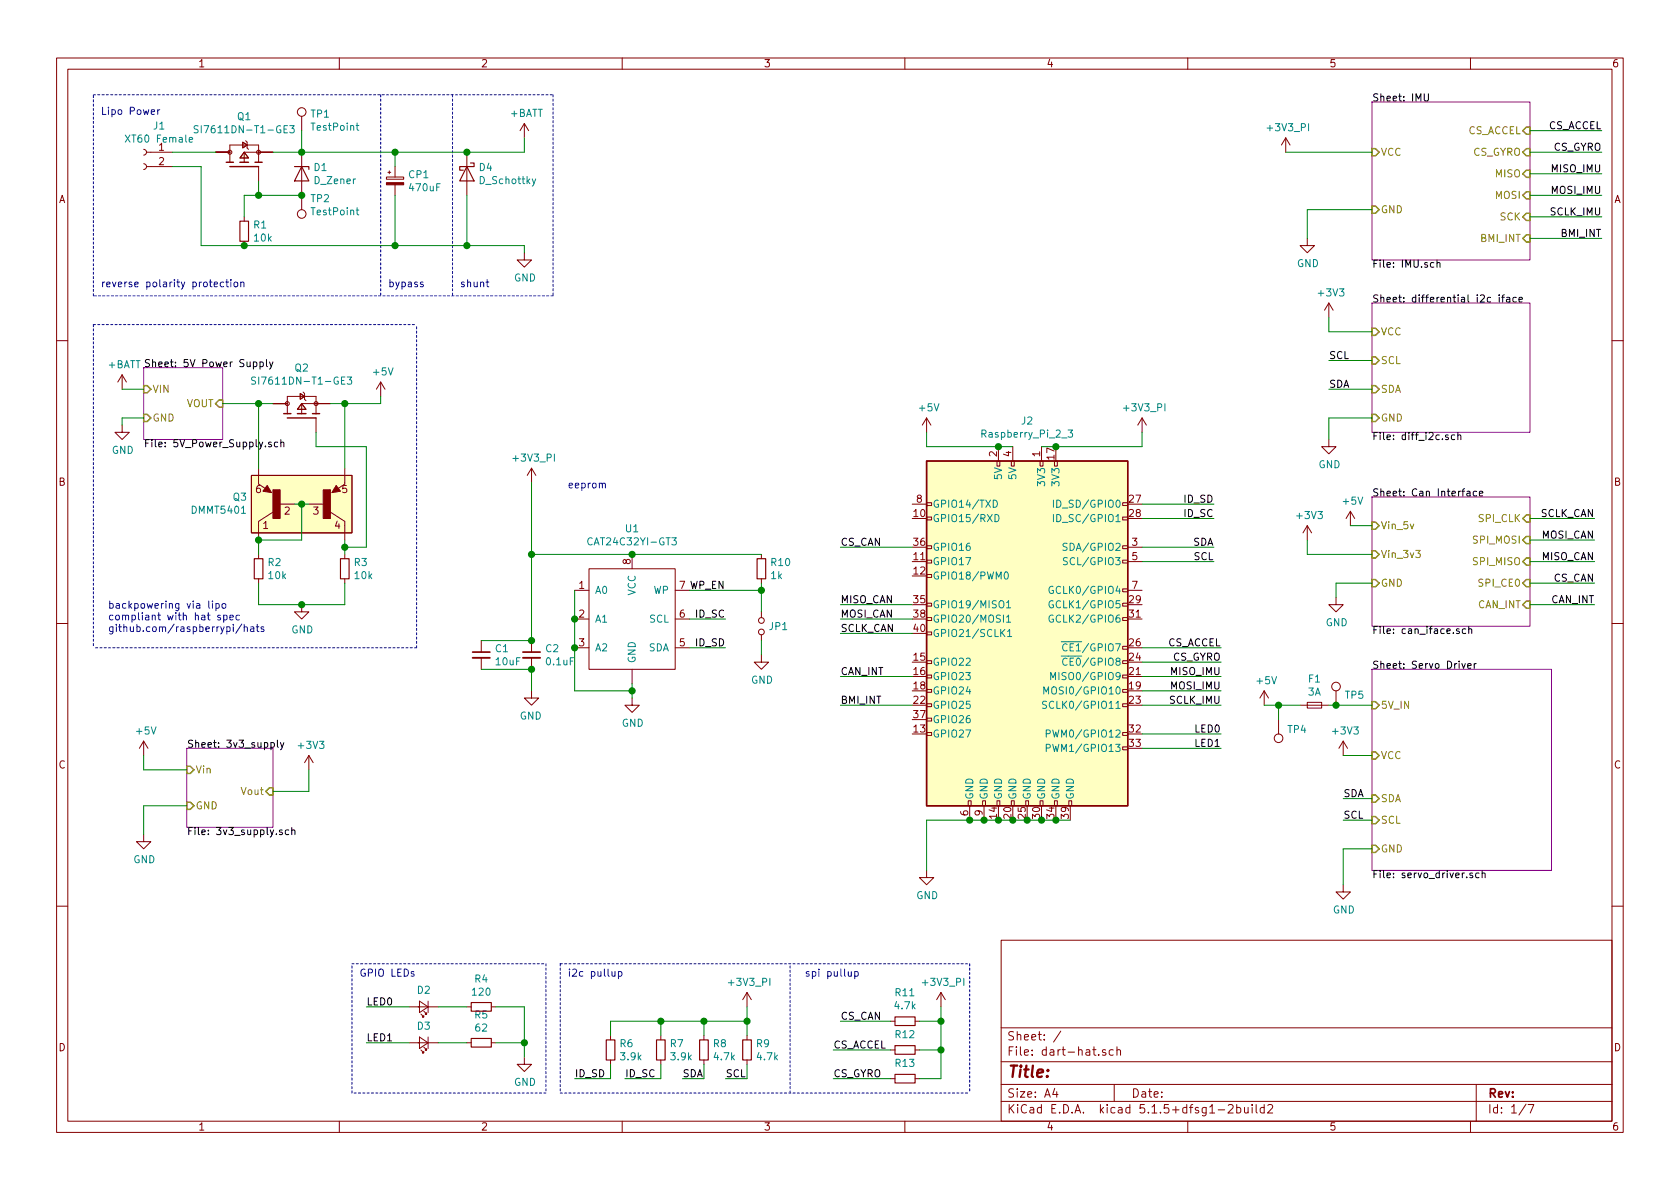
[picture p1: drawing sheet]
EESchema Schematic File Version 4
EELAYER 30 0
EELAYER END
$Descr A4 11693 8268
encoding utf-8
Sheet 1 7
Title ""
Date ""
Rev ""
Comp ""
Comment1 ""
Comment2 ""
Comment3 ""
Comment4 ""
$EndDescr
$Comp
L Connector:Conn_01x02_Female J1
U 1 1
P 1000 1050
F 0 "J1" H 892 1235 50  0000 C CNN
F 1 "XT60 Female" H 892 1144 50  0000 C CNN
F 2 "XT60PW-M:AMASS_XT60PW-M" H 1000 1050 50  0001 C CNN
F 3 "~" H 1000 1050 50  0001 C CNN
F 4 "Female XT60 Receptacle" H 1000 1050 50  0001 C CNN "Description"
F 5 "XT60" H 1000 1050 50  0001 C CNN "Manufacturer_Part_Number"
F 6 "LIPO" H 1000 1050 50  0001 C CNN "category"
F 7 "XT60" H 1000 1050 50  0001 C CNN "package"
	1    1000 1050
	-1   0    0    -1  
$EndComp
Text Notes 700  800  0    50   ~ 0
Lipo Power
$Comp
L Connector:Raspberry_Pi_2_3 J2
U 1 1
P 7150 4400
F 0 "J2" H 7150 5881 50  0000 C CNN
F 1 "Raspberry_Pi_2_3" H 7150 5790 50  0000 C CNN
F 2 "Connector_PinHeader_2.54mm:PinHeader_2x20_P2.54mm_Vertical" H 7150 4400 50  0001 C CNN
F 3 "https://www.raspberrypi.org/documentation/hardware/raspberrypi/schematics/rpi_SCH_3bplus_1p0_reduced.pdf" H 7150 4400 50  0001 C CNN
F 4 "Raspberry Pi Stackable Header" H 7150 4400 50  0001 C CNN "Description"
F 5 "PI" H 7150 4400 50  0001 C CNN "category"
F 6 "2x20x2.54mm" H 7150 4400 50  0001 C CNN "package"
	1    7150 4400
	1    0    0    -1  
$EndComp
$Sheet
S 9550 3450 1100 900 
U 6187FA0A
F0 "Can Interface" 50
F1 "can_iface.sch" 50
F2 "SPI_CE0" I R 10650 4050 50 
F3 "SPI_CLK" I R 10650 3600 50 
F4 "SPI_MOSI" I R 10650 3750 50 
F5 "SPI_MISO" I R 10650 3900 50 
F6 "GND" I L 9550 4050 50 
F7 "CAN_INT" I R 10650 4200 50 
F8 "Vin_3v3" I L 9550 3850 50 
F9 "Vin_5v" I L 9550 3650 50 
$EndSheet
$Sheet
S 9550 2100 1100 900 
U 6195FE87
F0 "differential i2c iface" 50
F1 "diff_i2c.sch" 50
F2 "GND" I L 9550 2900 50 
F3 "SDA" I L 9550 2700 50 
F4 "SCL" I L 9550 2500 50 
F5 "VCC" I L 9550 2300 50 
$EndSheet
Wire Wire Line
	9250 2300 9550 2300
$Comp
L power:GND #PWR025
U 1 1
P 9250 3050
F 0 "#PWR025" H 9250 2800 50  0001 C CNN
F 1 "GND" H 9255 2877 50  0000 C CNN
F 2 "" H 9250 3050 50  0001 C CNN
F 3 "" H 9250 3050 50  0001 C CNN
	1    9250 3050
	1    0    0    -1  
$EndComp
Wire Wire Line
	9250 3050 9250 2900
Wire Wire Line
	9550 2500 9250 2500
Wire Wire Line
	9550 2700 9250 2700
Wire Wire Line
	9550 2900 9250 2900
Text Label 9250 2700 0    50   ~ 0
SDA
Text Label 9250 2500 0    50   ~ 0
SCL
Text Label 8450 3800 2    50   ~ 0
SDA
Text Label 8450 3900 2    50   ~ 0
SCL
Wire Wire Line
	7450 5700 7350 5700
Wire Wire Line
	6450 5700 6450 6050
Connection ~ 6750 5700
Wire Wire Line
	6750 5700 6450 5700
Connection ~ 6850 5700
Wire Wire Line
	6850 5700 6750 5700
Connection ~ 6950 5700
Wire Wire Line
	6950 5700 6850 5700
Connection ~ 7050 5700
Wire Wire Line
	7050 5700 6950 5700
Connection ~ 7150 5700
Wire Wire Line
	7150 5700 7050 5700
Connection ~ 7250 5700
Wire Wire Line
	7250 5700 7150 5700
Connection ~ 7350 5700
Wire Wire Line
	7350 5700 7250 5700
$Comp
L power:GND #PWR017
U 1 1
P 6450 6050
F 0 "#PWR017" H 6450 5800 50  0001 C CNN
F 1 "GND" H 6455 5877 50  0000 C CNN
F 2 "" H 6450 6050 50  0001 C CNN
F 3 "" H 6450 6050 50  0001 C CNN
	1    6450 6050
	1    0    0    -1  
$EndComp
Text Label 8500 4600 2    50   ~ 0
CS_GYRO
Text Label 8500 4700 2    50   ~ 0
MISO_IMU
Text Label 8500 4800 2    50   ~ 0
MOSI_IMU
Text Label 8500 4900 2    50   ~ 0
SCLK_IMU
Text Label 11100 4050 2    50   ~ 0
CS_CAN
Text Label 11100 3750 2    50   ~ 0
MOSI_CAN
Text Label 11100 3600 2    50   ~ 0
SCLK_CAN
Wire Wire Line
	9550 4050 9300 4050
Wire Wire Line
	9300 4050 9300 4150
$Comp
L power:GND #PWR026
U 1 1
P 9300 4150
F 0 "#PWR026" H 9300 3900 50  0001 C CNN
F 1 "GND" H 9305 3977 50  0000 C CNN
F 2 "" H 9300 4150 50  0001 C CNN
F 3 "" H 9300 4150 50  0001 C CNN
	1    9300 4150
	1    0    0    -1  
$EndComp
$Sheet
S 9550 700  1100 1100
U 61AAA465
F0 "IMU" 50
F1 "IMU.sch" 50
F2 "BMI_INT" I R 10650 1650 50 
F3 "MISO" I R 10650 1200 50 
F4 "CS_ACCEL" I R 10650 900 50 
F5 "CS_GYRO" I R 10650 1050 50 
F6 "SCK" I R 10650 1500 50 
F7 "MOSI" I R 10650 1350 50 
F8 "GND" I L 9550 1450 50 
F9 "VCC" I L 9550 1050 50 
$EndSheet
$Sheet
S 9550 4650 1250 1400
U 61AC98FF
F0 "Servo Driver" 50
F1 "servo_driver.sch" 50
F2 "SDA" I L 9550 5550 50 
F3 "SCL" I L 9550 5700 50 
F4 "VCC" I L 9550 5250 50 
F5 "GND" I L 9550 5900 50 
F6 "5V_IN" I L 9550 4900 50 
$EndSheet
Wire Wire Line
	9550 1050 8950 1050
Text Label 4750 7500 0    50   ~ 0
SDA
$Comp
L Device:R_Small R8
U 1 1
P 4900 7300
F 0 "R8" H 4959 7346 50  0000 L CNN
F 1 "4.7k" H 4959 7255 50  0000 L CNN
F 2 "Resistor_SMD:R_0805_2012Metric_Pad1.15x1.40mm_HandSolder" H 4900 7300 50  0001 C CNN
F 3 "~" H 4900 7300 50  0001 C CNN
F 4 "125mW Resistor 0.1%" H 4900 7300 50  0001 C CNN "Description"
F 5 "ERA-6VEB4701V" H 4900 7300 50  0001 C CNN "Manufacturer_Part_Number"
F 6 "PI" H 4900 7300 50  0001 C CNN "category"
F 7 "0805" H 4900 7300 50  0001 C CNN "package"
	1    4900 7300
	1    0    0    -1  
$EndComp
Wire Wire Line
	4900 7500 4900 7400
Wire Wire Line
	4750 7500 4900 7500
Wire Wire Line
	4900 7200 4900 7100
Text Label 5050 7500 0    50   ~ 0
SCL
$Comp
L Device:R_Small R9
U 1 1
P 5200 7300
F 0 "R9" H 5259 7346 50  0000 L CNN
F 1 "4.7k" H 5259 7255 50  0000 L CNN
F 2 "Resistor_SMD:R_0805_2012Metric_Pad1.15x1.40mm_HandSolder" H 5200 7300 50  0001 C CNN
F 3 "~" H 5200 7300 50  0001 C CNN
F 4 "125mW Resistor 0.1%" H 5200 7300 50  0001 C CNN "Description"
F 5 "ERA-6VEB4701V" H 5200 7300 50  0001 C CNN "Manufacturer_Part_Number"
F 6 "PI" H 5200 7300 50  0001 C CNN "category"
F 7 "0805" H 5200 7300 50  0001 C CNN "package"
	1    5200 7300
	1    0    0    -1  
$EndComp
Wire Wire Line
	5200 7500 5200 7400
Wire Wire Line
	5200 7200 5200 7100
Text Notes 3950 6800 0    50   ~ 0
i2c pullup\n
$Comp
L Device:R_Small R?
U 1 1
P 1700 1600
AR Path="/61AC98FF/619F5A93" Ref="R?"  Part="1" 
AR Path="/619F5A93" Ref="R1"  Part="1" 
F 0 "R1" H 1759 1646 50  0000 L CNN
F 1 "10k" H 1759 1555 50  0000 L CNN
F 2 "Resistor_SMD:R_0603_1608Metric_Pad1.05x0.95mm_HandSolder" H 1700 1600 50  0001 C CNN
F 3 "~" H 1700 1600 50  0001 C CNN
F 4 "375mW Resistor 0.1%" H 1700 1600 50  0001 C CNN "Description"
F 5 "PHP00603E1002BST1" H 1700 1600 50  0001 C CNN "Manufacturer_Part_Number"
F 6 "LIPO" H 1700 1600 50  0001 C CNN "category"
F 7 "0603" H 1700 1600 50  0001 C CNN "package"
	1    1700 1600
	1    0    0    -1  
$EndComp
$Comp
L Device:D_Zener D?
U 1 1
P 2100 1200
AR Path="/61AC98FF/619F5ABA" Ref="D?"  Part="1" 
AR Path="/619F5ABA" Ref="D1"  Part="1" 
F 0 "D1" V 2054 1279 50  0000 L CNN
F 1 "D_Zener" V 2145 1279 50  0000 L CNN
F 2 "Diode_SMD:D_SOT-23_ANK" H 2100 1200 50  0001 C CNN
F 3 "~" H 2100 1200 50  0001 C CNN
F 4 "15V Zener Diode 5mA 250mW" H 2100 1200 50  0001 C CNN "Description"
F 5 "BZX84C15VLYFHT116" H 2100 1200 50  0001 C CNN "Manufacturer_Part_Number"
F 6 "LIPO" H 2100 1200 50  0001 C CNN "category"
F 7 "SOT-23" H 2100 1200 50  0001 C CNN "package"
	1    2100 1200
	0    1    1    0   
$EndComp
Wire Wire Line
	1700 1500 1700 1350
Wire Wire Line
	1700 1350 1800 1350
Connection ~ 2750 1050
Wire Wire Line
	2750 1150 2750 1050
Wire Wire Line
	1200 1150 1400 1150
Wire Wire Line
	1400 1700 1700 1700
Connection ~ 1700 1700
Wire Wire Line
	1700 1700 2750 1700
Wire Wire Line
	2750 1350 2750 1700
Connection ~ 2750 1700
Wire Wire Line
	3250 1350 3250 1700
Connection ~ 3250 1700
Wire Wire Line
	3650 1700 3650 1750
$Comp
L power:GND #PWR09
U 1 1
P 3650 1750
F 0 "#PWR09" H 3650 1500 50  0001 C CNN
F 1 "GND" H 3655 1577 50  0000 C CNN
F 2 "" H 3650 1750 50  0001 C CNN
F 3 "" H 3650 1750 50  0001 C CNN
	1    3650 1750
	1    0    0    -1  
$EndComp
Wire Wire Line
	3650 1050 3650 950 
$Comp
L power:+BATT #PWR08
U 1 1
P 3650 950
F 0 "#PWR08" H 3650 800 50  0001 C CNN
F 1 "+BATT" H 3665 1123 50  0000 C CNN
F 2 "" H 3650 950 50  0001 C CNN
F 3 "" H 3650 950 50  0001 C CNN
	1    3650 950 
	1    0    0    -1  
$EndComp
Wire Wire Line
	1400 1150 1400 1700
Wire Notes Line
	3850 650  3850 2050
Wire Notes Line
	650  2050 650  650 
Wire Wire Line
	3250 1700 3650 1700
Wire Wire Line
	1500 1050 1200 1050
Wire Notes Line
	650  650  3850 650 
Wire Notes Line
	3850 2050 650  2050
$Comp
L Device:Fuse_Small F1
U 1 1
P 9150 4900
F 0 "F1" H 9150 5085 50  0000 C CNN
F 1 "3A" H 9150 4994 50  0000 C CNN
F 2 "Fuse:Fuse_Bourns_MF-SM_7.98x5.44mm" H 9150 4900 50  0001 C CNN
F 3 "~" H 9150 4900 50  0001 C CNN
F 4 "6V Fuse 3A Hold 5A Trip" H 9150 4900 50  0001 C CNN "Description"
F 5 "MF-LSMF300X-2" H 9150 4900 50  0001 C CNN "Manufacturer_Part_Number"
F 6 "SERVO" H 9150 4900 50  0001 C CNN "category"
F 7 "3121/MF-SM_7.98x5.44" H 9150 4900 50  0001 C CNN "package"
	1    9150 4900
	1    0    0    -1  
$EndComp
Wire Wire Line
	9350 5900 9350 6150
$Comp
L power:GND #PWR028
U 1 1
P 9350 6150
F 0 "#PWR028" H 9350 5900 50  0001 C CNN
F 1 "GND" H 9355 5977 50  0000 C CNN
F 2 "" H 9350 6150 50  0001 C CNN
F 3 "" H 9350 6150 50  0001 C CNN
	1    9350 6150
	1    0    0    -1  
$EndComp
Wire Wire Line
	9350 5700 9550 5700
Text Label 9350 5700 0    50   ~ 0
SCL
Text Label 9350 5550 0    50   ~ 0
SDA
Wire Wire Line
	9550 5900 9350 5900
Wire Wire Line
	7950 4900 8500 4900
Wire Wire Line
	7950 4800 8500 4800
Wire Wire Line
	7950 4700 8500 4700
Wire Wire Line
	7950 3900 8450 3900
Wire Wire Line
	7950 4500 8500 4500
Text Label 8500 4500 2    50   ~ 0
CS_ACCEL
Text Label 5850 3800 0    50   ~ 0
CS_CAN
Text Label 5850 4200 0    50   ~ 0
MISO_CAN
Text Label 5850 4300 0    50   ~ 0
MOSI_CAN
Text Label 5850 4400 0    50   ~ 0
SCLK_CAN
Wire Wire Line
	5850 4400 6350 4400
Wire Wire Line
	5850 4300 6350 4300
Wire Wire Line
	5850 4200 6350 4200
Wire Wire Line
	5850 3800 6350 3800
Text Label 11100 3900 2    50   ~ 0
MISO_CAN
Wire Wire Line
	10650 3900 11100 3900
Wire Wire Line
	10650 3750 11100 3750
Wire Wire Line
	10650 3600 11100 3600
Wire Wire Line
	10650 4050 11100 4050
Text Label 11150 900  2    50   ~ 0
CS_ACCEL
Wire Wire Line
	10650 900  11150 900 
Wire Wire Line
	10650 1050 11150 1050
Wire Wire Line
	10650 1200 11150 1200
Wire Wire Line
	10650 1350 11150 1350
Wire Wire Line
	10650 1500 11150 1500
Wire Wire Line
	10650 1650 11150 1650
Text Label 11150 1050 2    50   ~ 0
CS_GYRO
Text Label 11150 1200 2    50   ~ 0
MISO_IMU
Text Label 11150 1350 2    50   ~ 0
MOSI_IMU
Text Label 11150 1500 2    50   ~ 0
SCLK_IMU
Text Label 11150 1650 2    50   ~ 0
BMI_INT
Wire Wire Line
	6350 4900 5850 4900
Text Label 5850 4900 0    50   ~ 0
BMI_INT
Wire Notes Line
	2650 650  2650 2050
Wire Notes Line
	3150 650  3150 2050
Text Notes 700  2000 0    50   ~ 0
reverse polarity protection
Text Notes 2700 2000 0    50   ~ 0
bypass
Text Notes 3200 2000 0    50   ~ 0
shunt
$Comp
L power:+5V #PWR07
U 1 1
P 2650 2750
F 0 "#PWR07" H 2650 2600 50  0001 C CNN
F 1 "+5V" H 2665 2923 50  0000 C CNN
F 2 "" H 2650 2750 50  0001 C CNN
F 3 "" H 2650 2750 50  0001 C CNN
	1    2650 2750
	1    0    0    -1  
$EndComp
Wire Wire Line
	2050 3500 2100 3500
Wire Wire Line
	2100 3500 2100 3750
Connection ~ 2100 3500
Wire Wire Line
	2100 3500 2150 3500
Wire Wire Line
	1800 3750 1800 3850
Wire Wire Line
	1800 3750 2100 3750
Wire Wire Line
	2400 3850 2400 3800
$Comp
L DMMT5401:DMMT5401 Q3
U 1 1
P 2100 3500
F 0 "Q3" H 1723 3454 50  0000 R CNN
F 1 "DMMT5401" H 1723 3545 50  0000 R CNN
F 2 "DMMT5401:SOT95P285X140-6N" H 2500 3500 50  0001 L BNN
F 3 "" H 2500 3300 50  0001 L BNN
F 4 "8" H 2500 3300 50  0001 L BNN "PARTREV"
F 5 "IPC7351B" H 2500 3400 50  0001 L BNN "STANDARD"
F 6 "Diodes Inc." H 2500 3600 50  0001 L BNN "MANUFACTURER"
F 7 "5VREG" H 2100 3500 50  0001 C CNN "category"
F 8 "DMMT5401" H 2100 3500 50  0001 C CNN "Manufacturer_Part_Number"
	1    2100 3500
	1    0    0    1   
$EndComp
Connection ~ 1800 3750
Wire Wire Line
	1800 3250 1800 2800
Wire Wire Line
	1800 2800 1900 2800
Wire Wire Line
	2300 2800 2400 2800
Wire Wire Line
	2400 2800 2400 3250
Wire Wire Line
	2400 3800 2550 3800
Wire Wire Line
	2550 3100 2200 3100
Connection ~ 2400 3800
Wire Wire Line
	2400 3800 2400 3750
Wire Wire Line
	2400 2800 2650 2800
Wire Wire Line
	2650 2800 2650 2750
Connection ~ 2400 2800
Wire Wire Line
	2550 3100 2550 3800
Wire Wire Line
	2400 4050 2400 4200
Wire Wire Line
	2400 4200 2100 4200
Wire Wire Line
	1800 4200 1800 4050
$Comp
L power:GND #PWR05
U 1 1
P 2100 4200
F 0 "#PWR05" H 2100 3950 50  0001 C CNN
F 1 "GND" H 2105 4027 50  0000 C CNN
F 2 "" H 2100 4200 50  0001 C CNN
F 3 "" H 2100 4200 50  0001 C CNN
	1    2100 4200
	1    0    0    -1  
$EndComp
Connection ~ 2100 4200
Wire Wire Line
	2100 4200 1800 4200
Connection ~ 1800 2800
Text Notes 750  4400 0    50   ~ 0
backpowering via lipo\ncompliant with hat spec\ngithub.com/raspberrypi/hats
Wire Notes Line
	650  2250 650  4500
Wire Notes Line
	2900 4500 2900 2250
Wire Notes Line
	2900 4500 650  4500
Wire Notes Line
	650  2250 2900 2250
Wire Wire Line
	5200 7500 5050 7500
Wire Notes Line
	3900 6700 3900 7600
Wire Notes Line
	5500 7600 5500 6700
Wire Notes Line
	6750 6700 6750 7600
Text Notes 5600 6800 0    50   ~ 0
spi pullup
$Comp
L Device:R_Small R13
U 1 1
P 6300 7500
F 0 "R13" V 6404 7500 50  0000 C CNN
F 1 "4.7k" V 6405 7500 50  0001 C CNN
F 2 "Resistor_SMD:R_0805_2012Metric_Pad1.15x1.40mm_HandSolder" H 6300 7500 50  0001 C CNN
F 3 "~" H 6300 7500 50  0001 C CNN
F 4 "125mW Resistor 0.1%" H 6300 7500 50  0001 C CNN "Description"
F 5 "ERA-6VEB4701V" H 6300 7500 50  0001 C CNN "Manufacturer_Part_Number"
F 6 "CAN" H 6300 7500 50  0001 C CNN "category"
F 7 "0805" H 6300 7500 50  0001 C CNN "package"
	1    6300 7500
	0    -1   -1   0   
$EndComp
Text Label 5850 7100 0    50   ~ 0
CS_CAN
Text Label 5800 7300 0    50   ~ 0
CS_ACCEL
Text Label 5800 7500 0    50   ~ 0
CS_GYRO
Wire Wire Line
	6200 7500 5800 7500
$Comp
L Device:R_Small R12
U 1 1
P 6300 7300
F 0 "R12" V 6404 7300 50  0000 C CNN
F 1 "4.7k" V 6405 7300 50  0001 C CNN
F 2 "Resistor_SMD:R_0805_2012Metric_Pad1.15x1.40mm_HandSolder" H 6300 7300 50  0001 C CNN
F 3 "~" H 6300 7300 50  0001 C CNN
F 4 "125mW Resistor 0.1%" H 6300 7300 50  0001 C CNN "Description"
F 5 "ERA-6VEB4701V" H 6300 7300 50  0001 C CNN "Manufacturer_Part_Number"
F 6 "CAN" H 6300 7300 50  0001 C CNN "category"
F 7 "0805" H 6300 7300 50  0001 C CNN "package"
	1    6300 7300
	0    -1   -1   0   
$EndComp
Wire Wire Line
	5800 7300 6200 7300
$Comp
L Device:R_Small R11
U 1 1
P 6300 7100
F 0 "R11" V 6496 7100 50  0000 C CNN
F 1 "4.7k" V 6405 7100 50  0000 C CNN
F 2 "Resistor_SMD:R_0805_2012Metric_Pad1.15x1.40mm_HandSolder" H 6300 7100 50  0001 C CNN
F 3 "~" H 6300 7100 50  0001 C CNN
F 4 "125mW Resistor 0.1%" H 6300 7100 50  0001 C CNN "Description"
F 5 "ERA-6VEB4701V" H 6300 7100 50  0001 C CNN "Manufacturer_Part_Number"
F 6 "CAN" H 6300 7100 50  0001 C CNN "category"
F 7 "0805" H 6300 7100 50  0001 C CNN "package"
	1    6300 7100
	0    -1   -1   0   
$EndComp
Wire Wire Line
	5850 7100 6200 7100
Wire Wire Line
	6550 7000 6550 7100
Wire Wire Line
	6550 7100 6400 7100
Connection ~ 6550 7100
Wire Wire Line
	6550 7100 6550 7300
Wire Wire Line
	6550 7300 6400 7300
Connection ~ 6550 7300
Wire Wire Line
	6550 7300 6550 7500
Wire Wire Line
	6550 7500 6400 7500
Wire Wire Line
	8500 4600 7950 4600
Wire Wire Line
	7050 3100 6950 3100
Wire Wire Line
	6450 3100 6450 3000
Connection ~ 6950 3100
Wire Wire Line
	6950 3100 6450 3100
$Comp
L power:+5V #PWR016
U 1 1
P 6450 3000
F 0 "#PWR016" H 6450 2850 50  0001 C CNN
F 1 "+5V" H 6465 3173 50  0000 C CNN
F 2 "" H 6450 3000 50  0001 C CNN
F 3 "" H 6450 3000 50  0001 C CNN
	1    6450 3000
	1    0    0    -1  
$EndComp
Wire Wire Line
	9250 2300 9250 2200
$Comp
L power:+3V3 #PWR024
U 1 1
P 9250 2200
F 0 "#PWR024" H 9250 2050 50  0001 C CNN
F 1 "+3V3" H 9265 2373 50  0000 C CNN
F 2 "" H 9250 2200 50  0001 C CNN
F 3 "" H 9250 2200 50  0001 C CNN
	1    9250 2200
	1    0    0    -1  
$EndComp
Wire Wire Line
	2750 1700 3250 1700
$Comp
L CAT24C32YI-GT3:CAT24C32YI-GT3 U1
U 1 1
P 4400 4300
F 0 "U1" H 4400 4931 50  0000 C CNN
F 1 "CAT24C32YI-GT3" H 4400 4840 50  0000 C CNN
F 2 "CAT24C32YI-GT3:SOP65P640X120-8N" H 4400 5250 50  0001 C CNN
F 3 "" H 4400 5250 50  0001 C CNN
F 4 "32kb EEPROM i2c 1mhz" H 4400 4300 50  0001 C CNN "Description"
F 5 "CAT24C32YI-GT3" H 4400 4300 50  0001 C CNN "Manufacturer_Part_Number"
F 6 "EEPROM" H 4400 4300 50  0001 C CNN "category"
F 7 "8-TSSOP" H 4400 4300 50  0001 C CNN "package"
	1    4400 4300
	1    0    0    -1  
$EndComp
Wire Wire Line
	4400 3850 3700 3850
Wire Wire Line
	3700 3850 3700 3350
$Comp
L Device:R_Small R10
U 1 1
P 5300 3950
F 0 "R10" H 5359 3996 50  0000 L CNN
F 1 "1k" H 5359 3905 50  0000 L CNN
F 2 "Resistor_SMD:R_0402_1005Metric" H 5300 3950 50  0001 C CNN
F 3 "~" H 5300 3950 50  0001 C CNN
F 4 "63mW Resistor 0.05%" H 5300 3950 50  0001 C CNN "Description"
F 5 "ERA-2VRW1001X" H 5300 3950 50  0001 C CNN "Manufacturer_Part_Number"
F 6 "EEPROM" H 5300 3950 50  0001 C CNN "category"
F 7 "0402" H 5300 3950 50  0001 C CNN "package"
	1    5300 3950
	1    0    0    -1  
$EndComp
Connection ~ 4400 3850
Text Label 5050 4300 2    50   ~ 0
ID_SC
Text Label 5050 4500 2    50   ~ 0
ID_SD
Wire Wire Line
	4400 4750 4400 4800
$Comp
L power:GND #PWR013
U 1 1
P 4400 4850
F 0 "#PWR013" H 4400 4600 50  0001 C CNN
F 1 "GND" H 4405 4677 50  0000 C CNN
F 2 "" H 4400 4850 50  0001 C CNN
F 3 "" H 4400 4850 50  0001 C CNN
	1    4400 4850
	1    0    0    -1  
$EndComp
Wire Wire Line
	4400 4800 4000 4800
Wire Wire Line
	4000 4800 4000 4500
Connection ~ 4400 4800
Wire Wire Line
	4400 4800 4400 4850
Connection ~ 4000 4300
Wire Wire Line
	4000 4300 4000 4100
Connection ~ 4000 4500
Wire Wire Line
	4000 4500 4000 4300
Text Label 4800 4100 0    50   ~ 0
WP_EN
$Comp
L Device:Jumper_NO_Small JP1
U 1 1
P 5300 4350
F 0 "JP1" V 5300 4398 50  0000 L CNN
F 1 "Jumper_NO_Small" V 5345 4398 50  0001 L CNN
F 2 "Connector_PinHeader_2.54mm:PinHeader_1x02_P2.54mm_Vertical" H 5300 4350 50  0001 C CNN
F 3 "~" H 5300 4350 50  0001 C CNN
F 4 "Pin Header" H 5300 4350 50  0001 C CNN "Description"
F 5 "EEPROM" H 5300 4350 50  0001 C CNN "category"
F 6 "2x2.54mm" H 5300 4350 50  0001 C CNN "package"
	1    5300 4350
	0    1    1    0   
$EndComp
Wire Wire Line
	5300 4450 5300 4550
$Comp
L power:GND #PWR015
U 1 1
P 5300 4550
F 0 "#PWR015" H 5300 4300 50  0001 C CNN
F 1 "GND" H 5305 4377 50  0000 C CNN
F 2 "" H 5300 4550 50  0001 C CNN
F 3 "" H 5300 4550 50  0001 C CNN
	1    5300 4550
	1    0    0    -1  
$EndComp
Text Label 4000 7500 0    50   ~ 0
ID_SD
$Comp
L Device:R_Small R6
U 1 1
P 4250 7300
F 0 "R6" H 4309 7346 50  0000 L CNN
F 1 "3.9k" H 4309 7255 50  0000 L CNN
F 2 "Resistor_SMD:R_0603_1608Metric_Pad1.05x0.95mm_HandSolder" H 4250 7300 50  0001 C CNN
F 3 "~" H 4250 7300 50  0001 C CNN
F 4 "100mW Resistor 0.1%" H 4250 7300 50  0001 C CNN "Description"
F 5 "ERA-3VEB3901V" H 4250 7300 50  0001 C CNN "Manufacturer_Part_Number"
F 6 "EEPROM" H 4250 7300 50  0001 C CNN "category"
F 7 "0603" H 4250 7300 50  0001 C CNN "package"
	1    4250 7300
	1    0    0    -1  
$EndComp
Wire Wire Line
	4250 7500 4250 7400
Wire Wire Line
	4250 7200 4250 7100
Text Label 4350 7500 0    50   ~ 0
ID_SC
$Comp
L Device:R_Small R7
U 1 1
P 4600 7300
F 0 "R7" H 4659 7346 50  0000 L CNN
F 1 "3.9k" H 4659 7255 50  0000 L CNN
F 2 "Resistor_SMD:R_0603_1608Metric_Pad1.05x0.95mm_HandSolder" H 4600 7300 50  0001 C CNN
F 3 "~" H 4600 7300 50  0001 C CNN
F 4 "100mW Resistor 0.1%" H 4600 7300 50  0001 C CNN "Description"
F 5 "ERA-3VEB3901V" H 4600 7300 50  0001 C CNN "Manufacturer_Part_Number"
F 6 "EEPROM" H 4600 7300 50  0001 C CNN "category"
F 7 "0603" H 4600 7300 50  0001 C CNN "package"
	1    4600 7300
	1    0    0    -1  
$EndComp
Wire Wire Line
	4600 7500 4600 7400
Wire Wire Line
	4600 7200 4600 7100
Wire Wire Line
	4350 7500 4600 7500
Wire Wire Line
	4000 7500 4250 7500
Wire Notes Line
	3900 7600 6750 7600
Wire Notes Line
	3900 6700 6750 6700
Wire Wire Line
	5050 4300 4800 4300
Wire Wire Line
	5050 4500 4800 4500
Wire Wire Line
	4400 3850 5300 3850
Wire Wire Line
	4800 4100 5300 4100
Wire Wire Line
	5300 4100 5300 4250
Wire Wire Line
	5200 7100 4900 7100
Connection ~ 4600 7100
Wire Wire Line
	4600 7100 4250 7100
Connection ~ 4900 7100
Wire Wire Line
	4900 7100 4600 7100
Wire Wire Line
	5200 7000 5200 7100
Connection ~ 5200 7100
$Comp
L pwr_custom:+3V3_PI #PWR014
U 1 1
P 5200 7000
F 0 "#PWR014" H 5200 6850 50  0001 C CNN
F 1 "+3V3_PI" H 5215 7173 50  0000 C CNN
F 2 "" H 5200 7000 50  0001 C CNN
F 3 "" H 5200 7000 50  0001 C CNN
	1    5200 7000
	1    0    0    -1  
$EndComp
$Comp
L pwr_custom:+3V3_PI #PWR018
U 1 1
P 6550 7000
F 0 "#PWR018" H 6550 6850 50  0001 C CNN
F 1 "+3V3_PI" H 6565 7173 50  0000 C CNN
F 2 "" H 6550 7000 50  0001 C CNN
F 3 "" H 6550 7000 50  0001 C CNN
	1    6550 7000
	1    0    0    -1  
$EndComp
Wire Wire Line
	7250 3100 7350 3100
Wire Wire Line
	7950 3100 7950 3000
Connection ~ 7350 3100
$Comp
L pwr_custom:+3V3_PI #PWR019
U 1 1
P 7950 3000
F 0 "#PWR019" H 7950 2850 50  0001 C CNN
F 1 "+3V3_PI" H 7965 3173 50  0000 C CNN
F 2 "" H 7950 3000 50  0001 C CNN
F 3 "" H 7950 3000 50  0001 C CNN
	1    7950 3000
	1    0    0    -1  
$EndComp
Wire Wire Line
	7350 3100 7950 3100
Text Notes 3950 3400 0    50   ~ 0
eeprom
$Comp
L Device:C_Small C1
U 1 1
P 3350 4550
F 0 "C1" H 3442 4596 50  0000 L CNN
F 1 "10uF" H 3442 4505 50  0000 L CNN
F 2 "Capacitor_SMD:C_0603_1608Metric_Pad1.05x0.95mm_HandSolder" H 3350 4550 50  0001 C CNN
F 3 "~" H 3350 4550 50  0001 C CNN
F 4 "25V MLCC 10%" H 3350 4550 50  0001 C CNN "Description"
F 5 "GRM188R61E106KA73J" H 3350 4550 50  0001 C CNN "Manufacturer_Part_Number"
F 6 "https://www.mouser.com/ProductDetail/Murata-Electronics/GRM188R61E106KA73J?qs=5aG0NVq1C4xEV8YyiSS7mg%3D%3D" H 3350 4550 50  0001 C CNN "PURCHASE-URL"
F 7 "EEPROM" H 3350 4550 50  0001 C CNN "category"
F 8 "0603" H 3350 4550 50  0001 C CNN "package"
	1    3350 4550
	1    0    0    -1  
$EndComp
$Comp
L Device:C_Small C2
U 1 1
P 3700 4550
F 0 "C2" H 3792 4596 50  0000 L CNN
F 1 "0.1uF" H 3792 4505 50  0000 L CNN
F 2 "Capacitor_SMD:C_0603_1608Metric_Pad1.05x0.95mm_HandSolder" H 3700 4550 50  0001 C CNN
F 3 "~" H 3700 4550 50  0001 C CNN
F 4 "16V MLCC 10%" H 3700 4550 50  0001 C CNN "Description"
F 5 "C0603C104K4RACTU" H 3700 4550 50  0001 C CNN "Manufacturer_Part_Number"
F 6 "EEPROM" H 3700 4550 50  0001 C CNN "category"
F 7 "0603" H 3700 4550 50  0001 C CNN "package"
	1    3700 4550
	1    0    0    -1  
$EndComp
Wire Wire Line
	3350 4450 3700 4450
Connection ~ 3700 4450
$Comp
L pwr_custom:+3V3_PI #PWR011
U 1 1
P 3700 3350
F 0 "#PWR011" H 3700 3200 50  0001 C CNN
F 1 "+3V3_PI" H 3715 3523 50  0000 C CNN
F 2 "" H 3700 3350 50  0001 C CNN
F 3 "" H 3700 3350 50  0001 C CNN
	1    3700 3350
	1    0    0    -1  
$EndComp
Wire Wire Line
	3350 4650 3700 4650
Wire Wire Line
	3700 4650 3700 4800
Connection ~ 3700 4650
$Comp
L power:GND #PWR012
U 1 1
P 3700 4800
F 0 "#PWR012" H 3700 4550 50  0001 C CNN
F 1 "GND" H 3705 4627 50  0000 C CNN
F 2 "" H 3700 4800 50  0001 C CNN
F 3 "" H 3700 4800 50  0001 C CNN
	1    3700 4800
	-1   0    0    -1  
$EndComp
Wire Wire Line
	3700 3850 3700 4450
Connection ~ 3700 3850
Wire Wire Line
	5300 4050 5300 4100
Connection ~ 5300 4100
$Comp
L pwr_custom:+3V3_PI #PWR021
U 1 1
P 8950 1050
F 0 "#PWR021" H 8950 900 50  0001 C CNN
F 1 "+3V3_PI" H 8965 1223 50  0000 C CNN
F 2 "" H 8950 1050 50  0001 C CNN
F 3 "" H 8950 1050 50  0001 C CNN
	1    8950 1050
	1    0    0    -1  
$EndComp
Wire Wire Line
	9550 1450 9100 1450
Wire Wire Line
	9100 1450 9100 1650
$Comp
L power:GND #PWR022
U 1 1
P 9100 1650
F 0 "#PWR022" H 9100 1400 50  0001 C CNN
F 1 "GND" H 9105 1477 50  0000 C CNN
F 2 "" H 9100 1650 50  0001 C CNN
F 3 "" H 9100 1650 50  0001 C CNN
	1    9100 1650
	1    0    0    -1  
$EndComp
Text Label 8450 3600 2    50   ~ 0
ID_SC
Text Label 8450 3500 2    50   ~ 0
ID_SD
Wire Wire Line
	7950 3600 8450 3600
Wire Wire Line
	7950 3500 8450 3500
$Comp
L Device:R_Small R3
U 1 1
P 2400 3950
F 0 "R3" H 2459 3996 50  0000 L CNN
F 1 "10k" H 2459 3905 50  0000 L CNN
F 2 "Resistor_SMD:R_0603_1608Metric_Pad1.05x0.95mm_HandSolder" H 2400 3950 50  0001 C CNN
F 3 "~" H 2400 3950 50  0001 C CNN
F 4 "375mW Resistor 0.1%" H 2400 3950 50  0001 C CNN "Description"
F 5 "PHP00603E1002BST1" H 2400 3950 50  0001 C CNN "Manufacturer_Part_Number"
F 6 "5VREG" H 2400 3950 50  0001 C CNN "category"
F 7 "0603" H 2400 3950 50  0001 C CNN "package"
	1    2400 3950
	1    0    0    -1  
$EndComp
$Comp
L Device:R_Small R2
U 1 1
P 1800 3950
F 0 "R2" H 1859 3996 50  0000 L CNN
F 1 "10k" H 1859 3905 50  0000 L CNN
F 2 "Resistor_SMD:R_0603_1608Metric_Pad1.05x0.95mm_HandSolder" H 1800 3950 50  0001 C CNN
F 3 "~" H 1800 3950 50  0001 C CNN
F 4 "375mW Resistor 0.1%" H 1800 3950 50  0001 C CNN "Description"
F 5 "PHP00603E1002BST1" H 1800 3950 50  0001 C CNN "Manufacturer_Part_Number"
F 6 "5VREG" H 1800 3950 50  0001 C CNN "category"
F 7 "0603" H 1800 3950 50  0001 C CNN "package"
	1    1800 3950
	1    0    0    -1  
$EndComp
$Comp
L Device:D_Schottky D?
U 1 1
P 3250 1200
AR Path="/61AC98FF/619F5AA1" Ref="D?"  Part="1" 
AR Path="/619F5AA1" Ref="D4"  Part="1" 
F 0 "D4" V 3204 1279 50  0000 L CNN
F 1 "D_Schottky" V 3295 1279 50  0000 L CNN
F 2 "Diode_SMD:D_SOD-128" H 3250 1200 50  0001 C CNN
F 3 "~" H 3250 1200 50  0001 C CNN
F 4 "Schottky Diode" H 3250 1200 50  0001 C CNN "Description"
F 5 "RB088LAM-40TR" H 3250 1200 50  0001 C CNN "Manufacturer_Part_Number"
F 6 "LIPO" H 3250 1200 50  0001 C CNN "category"
F 7 "SOD-128-2" H 3250 1200 50  0001 C CNN "package"
	1    3250 1200
	0    1    1    0   
$EndComp
Wire Wire Line
	2750 1050 3250 1050
Connection ~ 3250 1050
Wire Wire Line
	3250 1050 3650 1050
Wire Wire Line
	1900 1050 2100 1050
Connection ~ 2100 1050
Wire Wire Line
	2100 1050 2750 1050
Wire Wire Line
	7950 3800 8450 3800
$Comp
L Connector:TestPoint TP2
U 1 1
P 2100 1350
F 0 "TP2" H 2042 1376 50  0000 R CNN
F 1 "TestPoint" H 2042 1467 50  0000 R CNN
F 2 "TestPoint:TestPoint_Pad_D1.0mm" H 2300 1350 50  0001 C CNN
F 3 "~" H 2300 1350 50  0001 C CNN
	1    2100 1350
	-1   0    0    1   
$EndComp
Connection ~ 2100 1350
$Comp
L Connector:TestPoint TP1
U 1 1
P 2100 900
F 0 "TP1" H 2042 1018 50  0000 R CNN
F 1 "TestPoint" H 2042 927 50  0000 R CNN
F 2 "TestPoint:TestPoint_Pad_D1.0mm" H 2300 900 50  0001 C CNN
F 3 "~" H 2300 900 50  0001 C CNN
	1    2100 900 
	-1   0    0    -1  
$EndComp
Wire Wire Line
	2100 900  2100 1050
Wire Wire Line
	8800 4900 8900 4900
$Comp
L Connector:TestPoint TP4
U 1 1
P 8900 5000
F 0 "TP4" H 8842 5072 50  0000 R CNN
F 1 "TestPoint" H 8842 5117 50  0001 R CNN
F 2 "TestPoint:TestPoint_Pad_D1.0mm" H 9100 5000 50  0001 C CNN
F 3 "~" H 9100 5000 50  0001 C CNN
	1    8900 5000
	-1   0    0    1   
$EndComp
Wire Wire Line
	8900 5000 8900 4900
Connection ~ 8900 4900
Wire Wire Line
	8900 4900 9050 4900
$Comp
L Connector:TestPoint TP5
U 1 1
P 9300 4900
F 0 "TP5" H 9358 4972 50  0000 L CNN
F 1 "TestPoint" H 9358 4927 50  0001 L CNN
F 2 "TestPoint:TestPoint_Pad_D1.0mm" H 9500 4900 50  0001 C CNN
F 3 "~" H 9500 4900 50  0001 C CNN
	1    9300 4900
	1    0    0    -1  
$EndComp
Wire Wire Line
	9250 4900 9300 4900
Connection ~ 9300 4900
Wire Wire Line
	9300 4900 9550 4900
Wire Wire Line
	10650 4200 11100 4200
Text Label 11100 4200 2    50   ~ 0
CAN_INT
Wire Wire Line
	6350 4700 5850 4700
Text Label 5850 4700 0    50   ~ 0
CAN_INT
$Comp
L power:+3V3 #PWR027
U 1 1
P 9350 5250
F 0 "#PWR027" H 9350 5100 50  0001 C CNN
F 1 "+3V3" H 9365 5423 50  0000 C CNN
F 2 "" H 9350 5250 50  0001 C CNN
F 3 "" H 9350 5250 50  0001 C CNN
	1    9350 5250
	1    0    0    -1  
$EndComp
Wire Wire Line
	9350 5250 9550 5250
Wire Wire Line
	9350 5550 9550 5550
$Comp
L Device:LED_Small D2
U 1 1
P 2950 7000
F 0 "D2" H 2950 6887 50  0000 C CNN
F 1 "LED_Small" H 2950 6886 50  0001 C CNN
F 2 "LED_SMD:LED_0805_2012Metric_Pad1.15x1.40mm_HandSolder" V 2950 7000 50  0001 C CNN
F 3 "~" V 2950 7000 50  0001 C CNN
F 4 "1.2V GREEN LED 20mA" H 2950 7000 50  0001 C CNN "Description"
F 5 "HSME-C170" H 2950 7000 50  0001 C CNN "Manufacturer_Part_Number"
F 6 "GPIO" H 2950 7000 50  0001 C CNN "category"
F 7 "0805" H 2950 7000 50  0001 C CNN "package"
	1    2950 7000
	-1   0    0    1   
$EndComp
$Comp
L Device:LED_Small D3
U 1 1
P 2950 7250
F 0 "D3" H 2950 7137 50  0000 C CNN
F 1 "LED_Small" H 2950 7136 50  0001 C CNN
F 2 "LED_SMD:LED_0805_2012Metric_Pad1.15x1.40mm_HandSolder" V 2950 7250 50  0001 C CNN
F 3 "~" V 2950 7250 50  0001 C CNN
F 4 "2.1V Amber LED 20mA" H 2950 7250 50  0001 C CNN "Description"
F 5 "HSMA-C170" H 2950 7250 50  0001 C CNN "Manufacturer_Part_Number"
F 6 "GPIO" H 2950 7250 50  0001 C CNN "category"
F 7 "0805" H 2950 7250 50  0001 C CNN "package"
	1    2950 7250
	-1   0    0    1   
$EndComp
Wire Wire Line
	7950 5100 8500 5100
Wire Wire Line
	7950 5200 8500 5200
Text Label 8500 5200 2    50   ~ 0
LED1
Text Label 8500 5100 2    50   ~ 0
LED0
Wire Notes Line
	3800 6700 3800 7600
Wire Notes Line
	3800 7600 2450 7600
Wire Notes Line
	2450 7600 2450 6700
Wire Notes Line
	2450 6700 3800 6700
Text Notes 2500 6800 0    50   ~ 0
GPIO LEDs
Text Label 2550 7000 0    50   ~ 0
LED0
Wire Wire Line
	2550 7000 2850 7000
Wire Wire Line
	2850 7250 2550 7250
Text Label 2550 7250 0    50   ~ 0
LED1
$Comp
L Device:R_Small R4
U 1 1
P 3350 7000
F 0 "R4" V 3154 7000 50  0000 C CNN
F 1 "120" V 3245 7000 50  0000 C CNN
F 2 "Resistor_SMD:R_0805_2012Metric_Pad1.15x1.40mm_HandSolder" H 3350 7000 50  0001 C CNN
F 3 "~" H 3350 7000 50  0001 C CNN
F 4 "100V 125mW Resistor 0.1%" H 3350 7000 50  0001 C CNN "Description"
F 5 "ERA-6VEB1200V" H 3350 7000 50  0001 C CNN "Manufacturer_Part_Number"
F 6 "GPIO" H 3350 7000 50  0001 C CNN "category"
F 7 "0805" H 3350 7000 50  0001 C CNN "package"
	1    3350 7000
	0    1    1    0   
$EndComp
$Comp
L Device:R_Small R5
U 1 1
P 3350 7250
F 0 "R5" V 3154 7250 50  0000 C CNN
F 1 "62" V 3245 7250 50  0000 C CNN
F 2 "Resistor_SMD:R_1206_3216Metric_Pad1.42x1.75mm_HandSolder" H 3350 7250 50  0001 C CNN
F 3 "~" H 3350 7250 50  0001 C CNN
F 4 "100V 250mW Resistor 0.1%" H 3350 7250 50  0001 C CNN "Description"
F 5 "ERA-8AED620V" H 3350 7250 50  0001 C CNN "Manufacturer_Part_Number"
F 6 "GPIO" H 3350 7250 50  0001 C CNN "category"
F 7 "0805" H 3350 7250 50  0001 C CNN "package"
	1    3350 7250
	0    1    1    0   
$EndComp
Wire Wire Line
	3250 7000 3050 7000
Wire Wire Line
	3250 7250 3050 7250
Wire Wire Line
	3450 7000 3650 7000
Wire Wire Line
	3650 7000 3650 7250
Wire Wire Line
	3450 7250 3650 7250
Connection ~ 3650 7250
Wire Wire Line
	3650 7250 3650 7350
$Comp
L power:GND #PWR010
U 1 1
P 3650 7350
F 0 "#PWR010" H 3650 7100 50  0001 C CNN
F 1 "GND" H 3655 7177 50  0000 C CNN
F 2 "" H 3650 7350 50  0001 C CNN
F 3 "" H 3650 7350 50  0001 C CNN
	1    3650 7350
	1    0    0    -1  
$EndComp
$Sheet
S 1300 5200 600  550 
U 61B0726A
F0 "3v3_supply" 50
F1 "3v3_supply.sch" 50
F2 "GND" I L 1300 5600 50 
F3 "Vin" I L 1300 5350 50 
F4 "Vout" I R 1900 5500 50 
$EndSheet
Wire Wire Line
	1300 5600 1000 5600
Wire Wire Line
	1000 5600 1000 5800
$Comp
L power:+3V3 #PWR06
U 1 1
P 2150 5350
F 0 "#PWR06" H 2150 5200 50  0001 C CNN
F 1 "+3V3" H 2165 5523 50  0000 C CNN
F 2 "" H 2150 5350 50  0001 C CNN
F 3 "" H 2150 5350 50  0001 C CNN
	1    2150 5350
	1    0    0    -1  
$EndComp
Wire Wire Line
	1000 5250 1000 5350
$Comp
L power:GND #PWR04
U 1 1
P 1000 5800
F 0 "#PWR04" H 1000 5550 50  0001 C CNN
F 1 "GND" H 1005 5627 50  0000 C CNN
F 2 "" H 1000 5800 50  0001 C CNN
F 3 "" H 1000 5800 50  0001 C CNN
	1    1000 5800
	1    0    0    -1  
$EndComp
Wire Wire Line
	1900 5500 2150 5500
Wire Wire Line
	2150 5500 2150 5350
$Comp
L power:+5V #PWR03
U 1 1
P 1000 5250
F 0 "#PWR03" H 1000 5100 50  0001 C CNN
F 1 "+5V" H 1015 5423 50  0000 C CNN
F 2 "" H 1000 5250 50  0001 C CNN
F 3 "" H 1000 5250 50  0001 C CNN
	1    1000 5250
	1    0    0    -1  
$EndComp
Wire Wire Line
	1300 5350 1000 5350
$Sheet
S 1000 2550 550  500 
U 61BC5F5B
F0 "5V Power Supply" 50
F1 "5V_Power_Supply.sch" 50
F2 "GND" I L 1000 2900 50 
F3 "VOUT" I R 1550 2800 50 
F4 "VIN" I L 1000 2700 50 
$EndSheet
Wire Wire Line
	1000 2900 850  2900
Wire Wire Line
	1000 2700 850  2700
Wire Wire Line
	850  2950 850  2900
$Comp
L power:GND #PWR02
U 1 1
P 850 2950
F 0 "#PWR02" H 850 2700 50  0001 C CNN
F 1 "GND" H 855 2777 50  0000 C CNN
F 2 "" H 850 2950 50  0001 C CNN
F 3 "" H 850 2950 50  0001 C CNN
	1    850  2950
	1    0    0    -1  
$EndComp
$Comp
L power:+BATT #PWR01
U 1 1
P 850 2700
F 0 "#PWR01" H 850 2550 50  0001 C CNN
F 1 "+BATT" H 865 2873 50  0000 C CNN
F 2 "" H 850 2700 50  0001 C CNN
F 3 "" H 850 2700 50  0001 C CNN
	1    850  2700
	1    0    0    -1  
$EndComp
Wire Wire Line
	1550 2800 1800 2800
$Comp
L power:+5V #PWR020
U 1 1
P 8800 4900
F 0 "#PWR020" H 8800 4750 50  0001 C CNN
F 1 "+5V" H 8815 5073 50  0000 C CNN
F 2 "" H 8800 4900 50  0001 C CNN
F 3 "" H 8800 4900 50  0001 C CNN
	1    8800 4900
	1    0    0    -1  
$EndComp
Wire Wire Line
	9100 3850 9550 3850
Wire Wire Line
	9550 3650 9400 3650
$Comp
L power:+5V #PWR029
U 1 1
P 9400 3650
F 0 "#PWR029" H 9400 3500 50  0001 C CNN
F 1 "+5V" H 9415 3823 50  0000 C CNN
F 2 "" H 9400 3650 50  0001 C CNN
F 3 "" H 9400 3650 50  0001 C CNN
	1    9400 3650
	1    0    0    -1  
$EndComp
$Comp
L Device:CP_Small CP?
U 1 1
P 2750 1250
AR Path="/61BC5F5B/61B8B78F" Ref="CP?"  Part="1" 
AR Path="/61B8B78F" Ref="CP1"  Part="1" 
F 0 "CP1" H 2838 1296 50  0000 L CNN
F 1 "470uF" H 2838 1205 50  0000 L CNN
F 2 "Capacitor_SMD:CP_Elec_10x10.5" H 2750 1250 50  0001 C CNN
F 3 "~" H 2750 1250 50  0001 C CNN
F 4 "6.3V SMD Electrolytic 20%" H 2750 1250 50  0001 C CNN "Description"
F 5 "APXH6R3ARA471MJ80G" H 2750 1250 50  0001 C CNN "Manufacturer_Part_Number"
F 6 "5VREG" H 2750 1250 50  0001 C CNN "category"
	1    2750 1250
	1    0    0    -1  
$EndComp
$Comp
L SI7611DN-T1-GE3:SI7611DN-T1-GE3 Q1
U 1 1
P 1700 1150
F 0 "Q1" V 2045 1150 50  0000 C CNN
F 1 "SI7611DN-T1-GE3" V 1954 1150 50  0000 C CNN
F 2 "SI7611DN-T1-GE3:VISHAY_SIS468DN-T1-GE3" H 1700 1150 50  0001 L BNN
F 3 "" H 1700 1150 50  0001 L BNN
F 4 "VISHAY" H 1700 1150 50  0001 L BNN "MANUFACTURER"
F 5 "B" H 1700 1150 50  0001 L BNN "PARTREV"
F 6 "Manufacturer recommendations" H 1700 1150 50  0001 L BNN "STANDARD"
	1    1700 1150
	0    1    -1   0   
$EndComp
Wire Wire Line
	1800 1250 1800 1350
Connection ~ 1800 1350
Wire Wire Line
	1800 1350 2100 1350
$Comp
L SI7611DN-T1-GE3:SI7611DN-T1-GE3 Q2
U 1 1
P 2100 2900
F 0 "Q2" V 2445 2900 50  0000 C CNN
F 1 "SI7611DN-T1-GE3" V 2354 2900 50  0000 C CNN
F 2 "SI7611DN-T1-GE3:VISHAY_SIS468DN-T1-GE3" H 2100 2900 50  0001 L BNN
F 3 "" H 2100 2900 50  0001 L BNN
F 4 "VISHAY" H 2100 2900 50  0001 L BNN "MANUFACTURER"
F 5 "B" H 2100 2900 50  0001 L BNN "PARTREV"
F 6 "Manufacturer recommendations" H 2100 2900 50  0001 L BNN "STANDARD"
	1    2100 2900
	0    1    -1   0   
$EndComp
Wire Wire Line
	2200 3000 2200 3100
Wire Wire Line
	9100 3850 9100 3750
$Comp
L power:+3V3 #PWR023
U 1 1
P 9100 3750
F 0 "#PWR023" H 9100 3600 50  0001 C CNN
F 1 "+3V3" H 9115 3923 50  0000 C CNN
F 2 "" H 9100 3750 50  0001 C CNN
F 3 "" H 9100 3750 50  0001 C CNN
	1    9100 3750
	1    0    0    -1  
$EndComp
$EndSCHEMATC
